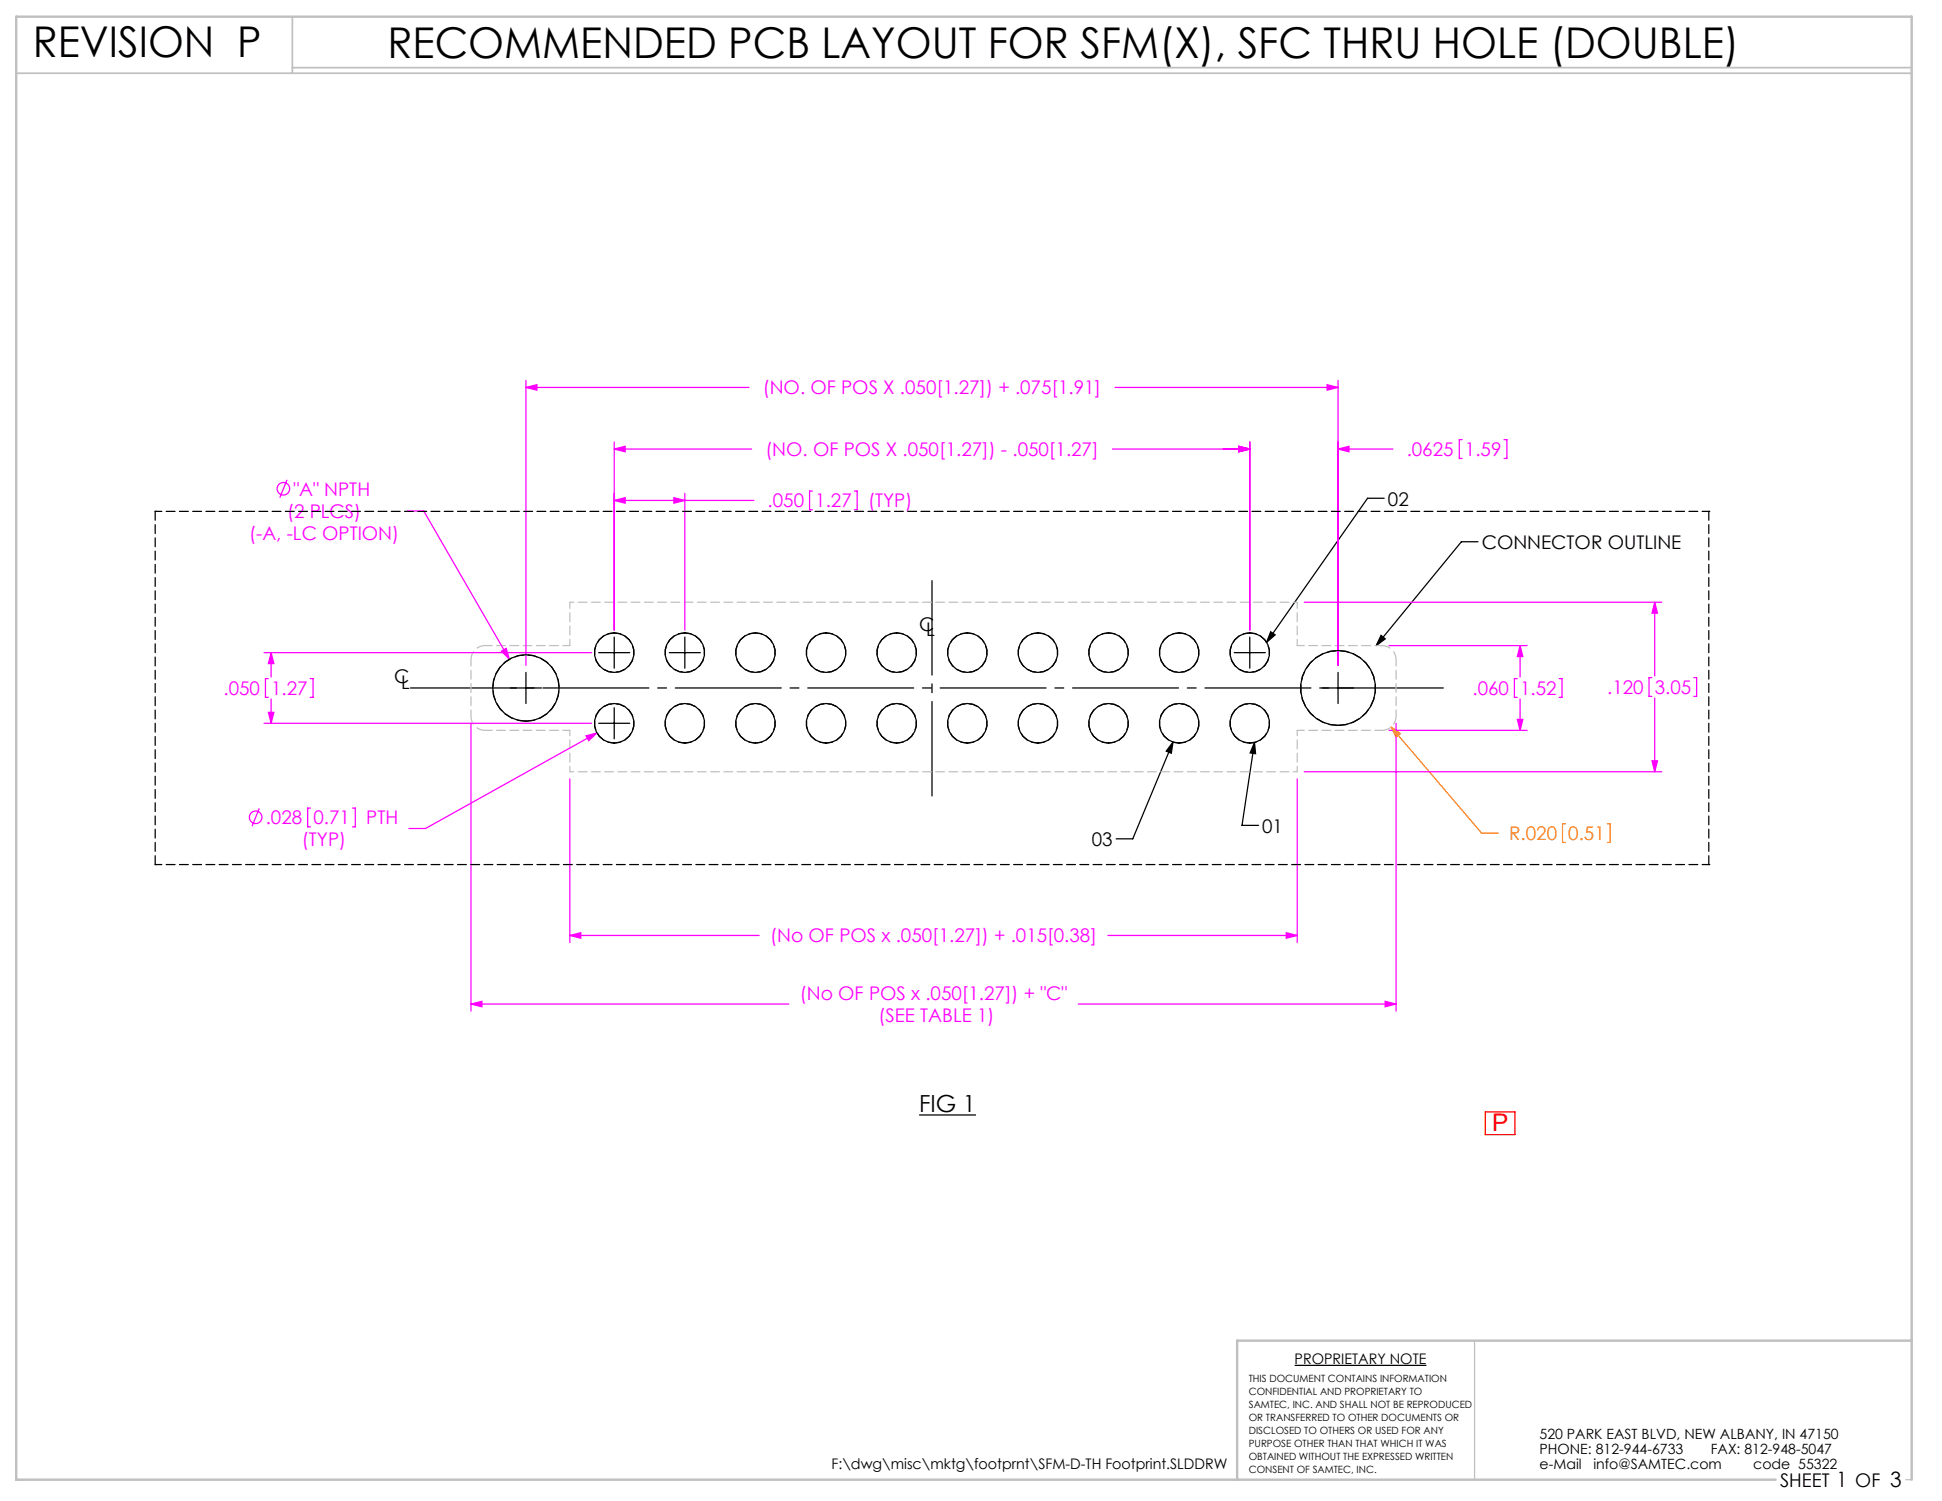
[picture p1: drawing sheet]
<svg xmlns="http://www.w3.org/2000/svg" width="279mm" height="216mm" viewBox="0 0 279 216" stroke-linecap="round" stroke-linejoin="round" font-family="sans-serif">
<path d="M212.2 192.8v20M274.2 212.8h.8" fill="none" stroke="#c0c0c0" stroke-width=".18"/>
<path d="M2.3 10.5h272.7M42.1 2.4v8.1M42.1 9.7h232.9" fill="none" stroke="#c0c0c0" stroke-width=".25"/>
<path d="M275 192.8h-97v20M255.5 212.8h-253.2v-210.4h272.7v210.4" fill="none" stroke="#c0c0c0" stroke-width=".35"/>
<g fill="none" stroke="#f0f" stroke-width=".18">
<path d="M75.7 55.7l1.5-.4v.8zM75.7 54.7v41M75.7 55.7h32.1M160.4 55.7h32.1M190.9 55.3l1.6 .4-1.6 .4zM192.5 54.7v41M41.3 69l-1 2.6M58.6 73.5h2.4l12.3 21.3M88.4 72l1.5-.4v.8zM88.4 64.6l1.5-.4v.8zM88.4 63.6v27M88.4 72h20.1"/>
<path d="M88.4 64.6h19.7M97 71.6l1.5 .4-1.5 .4zM98.5 71v19.6M116.9 70.6h-.4v2.7h.4M122.9 70.6h.4v2.7h-.4M160 64.6h19.8M178.2 64.2l1.6 .4-1.6 .4zM179.8 63.6v27M192.5 64.6l1.6-.4v.8zM192.5 64.6h7.9M210.4 63.2h-.4v2.7h.4M216.4 63.2h.4v2.7h-.4"/>
<path d="M38 93.9h47.1M38.6 97.6h-.4v2.7h.4M39 93.9v3.5M39 93.9l.4 1.6h-.8zM44.6 97.6h.4v2.7h-.4M72.2 93.7l.6-.4 .5 1.5zM187.6 86.6h51.5M199.8 92.9h19.9M218.3 97.6h-.4v2.7h.4M218.7 92.9l.4 1.5h-.8zM218.7 92.9v4.5M224.3 97.6h.4v2.7h-.4"/>
<path d="M237.7 97.5h-.4v2.7h.4M238.1 86.6v10.6M238.1 86.6l.4 1.6h-.8zM243.7 97.5h.4v2.7h-.4M37.3 116.3l-1 2.5M38 104h47.1M38.6 102.5h.8l-.4 1.5zM39 100.5v3.5M44.7 116.2h-.4v2.7h.4M50.7 116.2h.4v2.7h-.4M67.8 104v41.4M82 112v23.6"/>
<path d="M84.3 105.8l1.6-.4-1.2 1.1zM85.9 105.4l-24.7 13.8h-2.4M186.6 112v23.6M187.6 111h51.5M199.8 105.1h19.9M200.9 104v41.4M218.3 103.5h.8l-.4 1.6zM218.7 100.5v4.6M237.7 109.4h.8l-.4 1.6zM238.1 100.4v10.6M82 134.6l1.6-.4v.7zM82 134.6h27.2"/>
<path d="M159.4 134.6h27.2M185.1 134.2l1.5 .4-1.5 .3zM67.8 144.4l1.5-.4v.8zM67.8 144.4h45.7M155.1 144.4h45.8M199.3 144l1.6 .4-1.6 .4z"/>
<circle cx="40.8" cy="70.3" r=".9"/>
<circle cx="36.8" cy="117.6" r=".9"/>
</g>
<g fill="none" stroke="#000" stroke-width=".18">
<path d="M199.1 71.7h-2.3l-14.6 20.7M212.6 77.9h-2.3l-12.3 15M73.4 99h4.5M75.7 96.7v4.5M86.1 93.9h4.5M88.4 91.6v4.5M96.3 93.9h4.5M98.5 91.6v4.5M177.6 93.9h4.4M179.8 91.6v4.5M182.8 90.9l.7 .4-1.3 1.1zM190.3 99h4.4"/>
<path d="M192.5 96.7v4.5M198.7 91.4l.6 .5-1.3 1zM86.1 104h4.5M88.4 101.8v4.5M168.8 106.7l-5.8 14h-2.4M168.8 106.7l-.3 1.6-.7-.3zM180.5 106.8l.1 1.6-.7-.1zM180.5 106.8l-1.8 11.9h2.4M132.2 160.4h8.2"/>
</g>
<path d="M200.1 104.6l1.4 .9-.6 .5zM200.1 104.6l13.1 15.2h2.4M225.2 118.5h-.4v2.7h.4M231.2 118.5h.5v2.7h-.5" fill="none" stroke="#ff8000" stroke-width=".18"/>
<path d="M67.8 94.9a2.03 2.03 0 0 1 2-2M198.8 92.9a2.03 2.03 0 0 1 2.1 2M67.8 103a2.03 2.03 0 0 0 2 2.1M200.9 103a2.03 2.03 0 0 1-2.1 2.1" fill="none" stroke="#c0c0c0" stroke-width=".18" stroke-dasharray="1.3 .6" stroke-linecap="butt"/>
<path d="M58.5 99h149.7" fill="none" stroke="#000" stroke-width=".18" stroke-dasharray="15.2 1.3 1.3 1.3" stroke-dashoffset="-.6"/>
<path d="M134.1 114.5v-31" fill="none" stroke="#000" stroke-width=".18" stroke-dasharray="15.2 1.3 1.3 1.3" stroke-dashoffset="1.7"/>
<path d="M213.7 159.9h4.3v3.3h-4.3z" fill="none" stroke="#f00" stroke-width=".18"/>
<path d="M82 86.6h104.6M82 111h104.6" fill="none" stroke="#c0c0c0" stroke-width=".18" stroke-dasharray="1.3 .6" stroke-dashoffset=".7"/>
<path d="M67.8 94.9v8.1M82 86.6v6.3M186.6 86.6v6.3M200.9 94.9v8.1" fill="none" stroke="#c0c0c0" stroke-width=".18" stroke-dasharray="1.3 .6" stroke-dashoffset=".4"/>
<path d="M82 111v-5.9M186.6 111v-5.9" fill="none" stroke="#c0c0c0" stroke-width=".18" stroke-dasharray="1.3 .6" stroke-dashoffset=".5"/>
<path d="M82 92.9h-12.2M186.6 92.9h12.2M69.8 105.1h12.2M186.6 105.1h12.2" fill="none" stroke="#c0c0c0" stroke-width=".18" stroke-dasharray="1.3 .6" stroke-dashoffset=".3"/>
<path d="M198.7 91.4l.6 .5-1.3 1zM180.5 106.8l.1 1.6-.7-.1zM168.8 106.7l-.3 1.6-.7-.3zM182.8 90.9l.7 .4-1.3 1.1z" fill="#000"/>
<path d="M200.1 104.6l1.4 .9-.6 .5z" fill="#ff8000"/>
<g fill="#f0f">
<path d="M238.1 86.6l.4 1.6h-.8zM237.7 109.4h.8l-.4 1.6zM185.1 134.2l1.5 .4-1.5 .3zM82 134.6l1.6-.4v.7zM199.3 144l1.6 .4-1.6 .4zM67.8 144.4l1.5-.4v.8zM218.3 103.5h.8l-.4 1.6zM218.7 92.9l.4 1.5h-.8z"/>
<path d="M88.4 72l1.5-.4v.8zM97 71.6l1.5 .4-1.5 .4zM88.4 64.6l1.5-.4v.8zM178.2 64.2l1.6 .4-1.6 .4zM38.6 102.5h.8l-.4 1.5zM39 93.9l.4 1.6h-.8zM84.3 105.8l.4 .7 1.2-1.1zM75.7 55.7l1.5-.4v.8zM190.9 55.3l1.6 .4-1.6 .4zM178.2 64.2l1.6 .4-1.6 .4zM192.5 64.6l1.6-.4v.8zM72.2 93.7l1.1 1.1-.5-1.5z"/>
</g>
<g fill="none" stroke="#000" stroke-width=".18">
<path d="M186.3 196.4h18.9"/>
<circle cx="75.7" cy="99" r="4.8"/>
<circle cx="88.4" cy="93.9" r="2.84"/>
<circle cx="98.5" cy="93.9" r="2.84"/>
<circle cx="108.7" cy="93.9" r="2.84"/>
<circle cx="118.8" cy="93.9" r="2.84"/>
<circle cx="129" cy="93.9" r="2.84"/>
<circle cx="139.2" cy="93.9" r="2.84"/>
<circle cx="149.3" cy="93.9" r="2.84"/>
<circle cx="159.5" cy="93.9" r="2.84"/>
<circle cx="169.6" cy="93.9" r="2.84"/>
<circle cx="179.8" cy="93.9" r="2.84"/>
<circle cx="192.5" cy="99" r="5.4"/>
<circle cx="88.4" cy="104" r="2.84"/>
<circle cx="98.5" cy="104" r="2.84"/>
<circle cx="108.7" cy="104" r="2.84"/>
<circle cx="118.8" cy="104" r="2.84"/>
<circle cx="129" cy="104" r="2.84"/>
<circle cx="139.2" cy="104" r="2.84"/>
<circle cx="149.3" cy="104" r="2.84"/>
<circle cx="159.5" cy="104" r="2.84"/>
<circle cx="169.6" cy="104" r="2.84"/>
<circle cx="179.8" cy="104" r="2.84"/>
</g>
<path d="M22.3 73.6h.1M22.3 73.6v50.8M245.8 73.6h.1M75.7 103.7a4.8 4.8 0 0 0 4.3-6.8 4.8 4.8 0 0 0-8.1-.9 4.8 4.8 0 0 0 2.7 7.6l1.1 .1M22.3 124.4h.1M245.8 124.4h.1M245.8 124.4v-50.8" fill="none" stroke="#000" stroke-width=".18" stroke-dasharray="1.3 .6"/>
<path d="M192.5 104.3a5.4 5.4 0 0 0 4.8-7.7 5.4 5.4 0 0 0-9-1 5.4 5.4 0 0 0 3.1 8.6l1.1 .1" fill="none" stroke="#000" stroke-width=".18" stroke-dasharray="1.3 .6" stroke-dashoffset="-.1"/>
<g fill="none" stroke="#000" stroke-width=".18" stroke-dasharray="1.3 .6" stroke-dashoffset=".3">
<path d="M245.8 73.6h-223.5M88.4 91a2.84 2.84 0 0 0-2.6 4.1 2.84 2.84 0 0 0 4.7 .6 2.84 2.84 0 0 0-1.3-4.6l-.8-.1M98.5 91a2.84 2.84 0 0 0-2.6 4.1 2.84 2.84 0 0 0 4.8 .6 2.84 2.84 0 0 0-1.4-4.6l-.8-.1M108.7 91a2.84 2.84 0 0 0-2.6 4.1 2.84 2.84 0 0 0 4.7 .6 2.84 2.84 0 0 0-1.3-4.6l-.8-.1M118.8 91a2.84 2.84 0 0 0-2.5 4.1 2.84 2.84 0 0 0 4.7 .6 2.84 2.84 0 0 0-1.4-4.6l-.8-.1M129 91a2.84 2.84 0 0 0-2.6 4.1 2.84 2.84 0 0 0 4.8 .6 2.84 2.84 0 0 0-1.4-4.6l-.8-.1M139.2 91a2.84 2.84 0 0 0-2.6 4.1 2.84 2.84 0 0 0 4.7 .6 2.84 2.84 0 0 0-1.3-4.6l-.8-.1M149.3 91a2.84 2.84 0 0 0-2.6 4.1 2.84 2.84 0 0 0 4.8 .6 2.84 2.84 0 0 0-1.4-4.6l-.8-.1M159.5 91a2.84 2.84 0 0 0-2.6 4.1 2.84 2.84 0 0 0 4.7 .6 2.84 2.84 0 0 0-1.3-4.6l-.8-.1M169.6 91a2.84 2.84 0 0 0-2.5 4.1 2.84 2.84 0 0 0 4.7 .6 2.84 2.84 0 0 0-1.4-4.6l-.8-.1M179.8 91a2.84 2.84 0 0 0-2.6 4.1 2.84 2.84 0 0 0 4.8 .6 2.84 2.84 0 0 0-1.4-4.6l-.8-.1M88.4 106.9a2.84 2.84 0 0 0 2.6-4 2.84 2.84 0 0 0-4.8-.7 2.84 2.84 0 0 0 1.4 4.6l.8 .1"/>
<path d="M98.5 106.9a2.84 2.84 0 0 0 2.6-4 2.84 2.84 0 0 0-4.7-.7 2.84 2.84 0 0 0 1.3 4.6l.8 .1M108.7 106.9a2.84 2.84 0 0 0 2.6-4 2.84 2.84 0 0 0-4.8-.7 2.84 2.84 0 0 0 1.4 4.6l.8 .1M118.8 106.9a2.84 2.84 0 0 0 2.6-4 2.84 2.84 0 0 0-4.7-.7 2.84 2.84 0 0 0 1.3 4.6l.8 .1M129 106.9a2.84 2.84 0 0 0 2.6-4 2.84 2.84 0 0 0-4.7-.7 2.84 2.84 0 0 0 1.3 4.6l.8 .1M139.2 106.9a2.84 2.84 0 0 0 2.6-4 2.84 2.84 0 0 0-4.8-.7 2.84 2.84 0 0 0 1.4 4.6l.8 .1M149.3 106.9a2.84 2.84 0 0 0 2.6-4 2.84 2.84 0 0 0-4.7-.7 2.84 2.84 0 0 0 1.3 4.6l.8 .1M159.5 106.9a2.84 2.84 0 0 0 2.6-4 2.84 2.84 0 0 0-4.8-.7 2.84 2.84 0 0 0 1.4 4.6l.8 .1M169.6 106.9a2.84 2.84 0 0 0 2.6-4 2.84 2.84 0 0 0-4.7-.7 2.84 2.84 0 0 0 1.3 4.6l.8 .1M179.8 106.9a2.84 2.84 0 0 0 2.6-4 2.84 2.84 0 0 0-4.7-.7 2.84 2.84 0 0 0 1.3 4.6l.8 .1M22.3 124.4h223.5"/>
</g>
<g font-size="6.1">
<text x="4.7" y="8.2">REVISION P</text>
<text x="55.7" y="8.3">RECOMMENDED PCB LAYOUT FOR SFM(X), SFC THRU HOLE (DOUBLE)</text>
</g>
<text font-size="3.5" fill="#f00" x="214.7" y="162.6">P</text>
<text font-size="3.4" x="132.2" y="160">FIG 1</text>
<g font-size="2.7" fill="#f0f">
<text x="109.7" y="56.7">(NO. OF POS X .050[1.27]) + .075[1.91]</text>
<text x="110.1" y="65.6">(NO. OF POS X .050[1.27]) - .050[1.27]</text>
<text x="202.4" y="65.6">.0625</text>
<text x="210.8" y="65.6">1.59</text>
<text x="42.2" y="71.3">&quot;A&quot; NPTH</text>
<text x="35.8" y="77.7">(-A, -LC OPTION)</text>
<text x="41.3" y="74.5">(2 PLCS)</text>
<text x="110.4" y="73">.050</text>
<text x="117.3" y="73">1.27</text>
<text x="124.9" y="73">(TYP)</text>
<text x="32.2" y="100">.050</text>
<text x="39" y="100">1.27</text>
<text x="211.9" y="100">.060</text>
<text x="218.7" y="100">1.52</text>
<text x="231.2" y="99.8">.120</text>
<text x="238.1" y="99.8">3.05</text>
<text x="38.2" y="118.6">.028</text>
<text x="45.1" y="118.6">0.71</text>
<text x="52.7" y="118.6">PTH</text>
<text x="43.4" y="121.8">(TYP)</text>
<text x="110.8" y="135.6">(No OF POS x .050[1.27]) + .015[0.38]</text>
<text x="115.1" y="143.8">(No OF POS x .050[1.27]) + &quot;C&quot;</text>
<text x="126.4" y="147">(SEE TABLE 1)</text>
</g>
<g font-size="2.7">
<text x="199.7" y="72.8">02</text>
<text x="213.2" y="79">CONNECTOR OUTLINE</text>
<text x="132.2" y="90.8">C</text>
<text x="133.2" y="91.5">L</text>
<text x="56.7" y="98.3">C</text>
<text x="57.7" y="99.1">L</text>
<text x="181.6" y="119.8">01</text>
<text x="157.1" y="121.7">03</text>
<text x="256.1" y="213.9">SHEET 1 OF 3</text>
</g>
<g font-size="2.7" fill="#ff8000">
<text x="217.1" y="120.8">R.020</text>
<text x="225.6" y="120.8">0.51</text>
</g>
<g font-size="2.1">
<text x="186.3" y="196.2">PROPRIETARY NOTE</text>
<text x="119.6" y="211.3">F:\dwg\misc\mktg\footprnt\SFM-D-TH Footprint.SLDDRW</text>
</g>
<g font-size="2">
<text x="221.5" y="207">520 PARK EAST BLVD, NEW ALBANY, IN 47150</text>
<text x="221.5" y="209.2">PHONE: 812-944-6733</text>
<text x="246.1" y="209.2">FAX: 812-948-5047</text>
<text x="221.5" y="211.3">e-Mail</text>
<text x="229.3" y="211.3">info@SAMTEC.com</text>
<text x="252.2" y="211.3">code 55322</text>
</g>
<g font-size="1.4">
<text x="179.7" y="198.8">THIS DOCUMENT CONTAINS INFORMATION</text>
<text x="179.7" y="200.6">CONFIDENTIAL AND PROPRIETARY TO</text>
<text x="179.7" y="202.5">SAMTEC, INC. AND SHALL NOT BE REPRODUCED</text>
<text x="179.7" y="204.4">OR TRANSFERRED TO OTHER DOCUMENTS OR</text>
<text x="179.7" y="206.2">DISCLOSED TO OTHERS OR USED FOR ANY</text>
<text x="179.7" y="208.1">PURPOSE OTHER THAN THAT WHICH IT WAS</text>
<text x="179.7" y="210">OBTAINED WITHOUT THE EXPRESSED WRITTEN</text>
<text x="179.7" y="211.8">CONSENT OF SAMTEC, INC.</text>
</g>
</svg>
